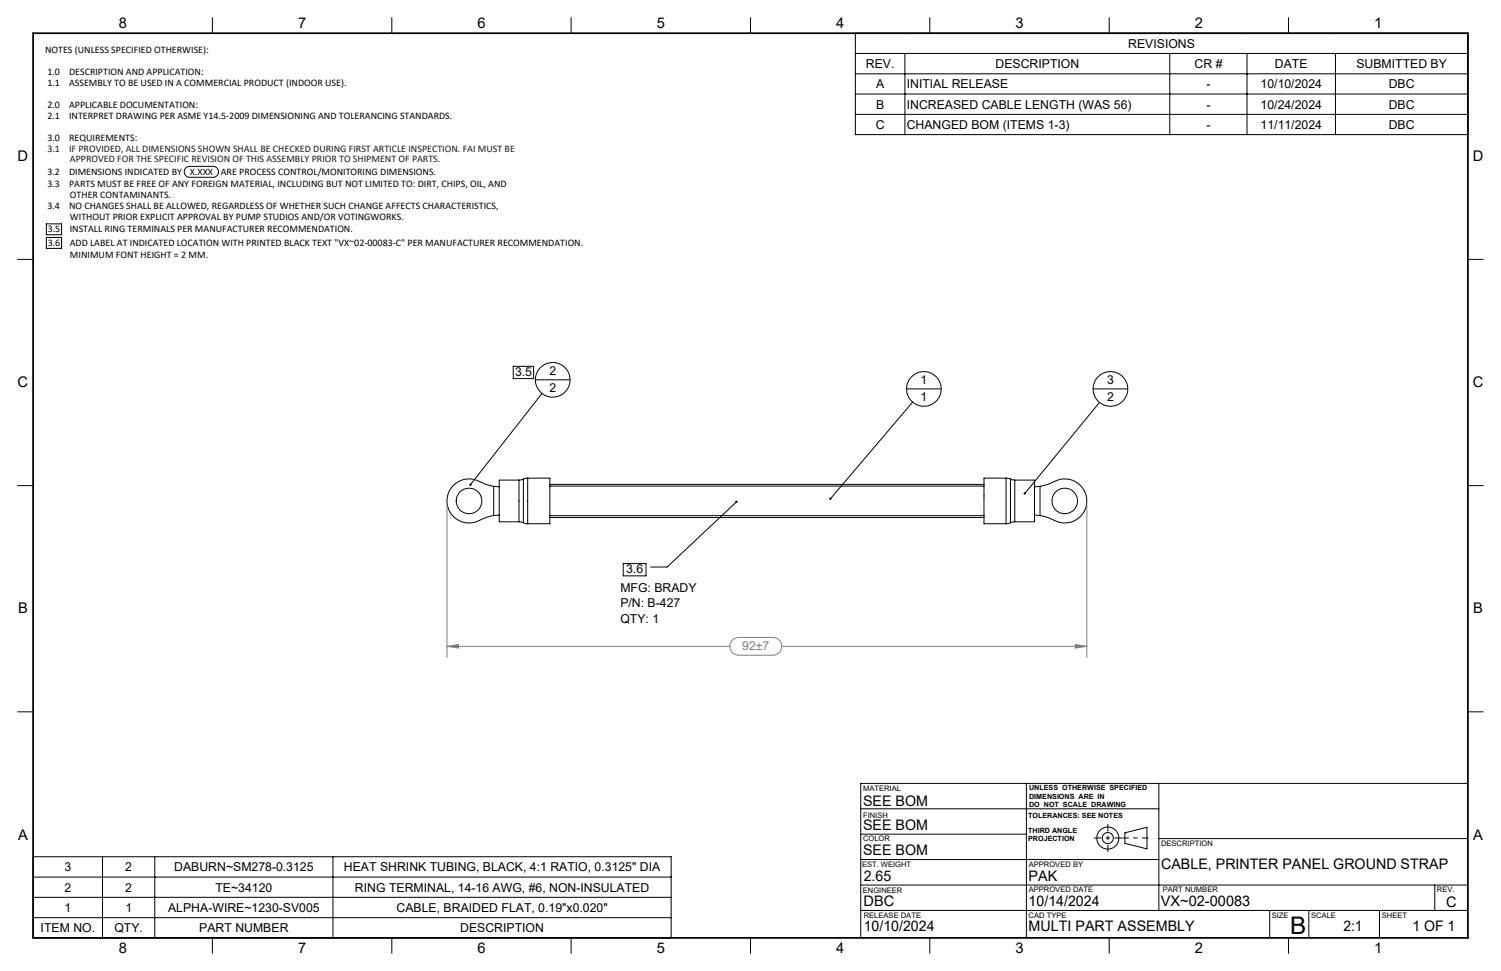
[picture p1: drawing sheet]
<svg xmlns="http://www.w3.org/2000/svg" width="432mm" height="279mm" viewBox="0 0 432 279" stroke-linecap="round" stroke-linejoin="round" font-family="sans-serif">
<g fill="none" stroke="#000" stroke-width=".29">
<path d="M61.1 5.1v4.5M112.7 5.1v4.5M164.3 5.1v4.5M215.9 5.1v4.5M246.1 9.6h176.2v29.1h-176.2zM246.1 15.4h176.2M260.3 15.4v23.3M267.5 5.1v4.5M319.1 5.1v4.5M336.5 15.4v23.3M358.7 15.4v23.3M370.7 5.1v4.5"/>
<path d="M384.2 15.4v23.3M246.1 21.2h176.2M246.1 27.1h176.2M246.1 32.9h176.2M53.6 48.2l.8-.3h6.9a1.57 1.57 0 0 1 1.6 1.5 1.57 1.57 0 0 1-1.6 1.6h-6.7a1.58 1.58 0 0 1-1.5-1 1.58 1.58 0 0 1 .5-1.8zM5.1 74.6h4.4M13.3 64.4h4.4v3.2h-4.4zM13.3 68.3h4.4v3.2h-4.4zM422.3 74.6h4.4M147.6 105.4h5.9v3.5h-5.9zM154 109.3h10M155.9 113.2l-20.6 26.3"/>
<path d="M260.8 111.9h10M262.5 115.7l-23.6 27.8M314.5 111.9h9.9M316.3 115.8l-21.5 26.2M5.1 139.7h4.4M142 139.9l-2.1-.5a13.5 13.5 0 0 0-5.5-1.6 6.4 6.4 0 0 0-5.4 8.7 6.4 6.4 0 0 0 9.9 2.8l3.1-1M142 139.9v8.4M142 139.9l1.6 .2M149.3 138.1h-5.7v12h5.7M149.3 138.1v12M150.6 137.9l-1.3 .2M150.6 137.9v12.5"/>
<path d="M151.8 137.6l-1.2 .3M151.8 137.6h6.4v13.1h-6.4M151.8 137.6v13.1M158.2 139.4h124.9M158.2 139.9h124.9M289.4 137.6l1.3 .3M289.4 137.6h-6.3v13.1h6.3M289.4 137.6v13.1M290.7 137.9l1.2 .2M290.7 137.9v12.5M291.9 138.1h5.7v12h-5.7M291.9 138.1v12"/>
<path d="M299.2 139.9l2.1-.5a13.5 13.5 0 0 1 5.5-1.6 6.4 6.4 0 0 1 5.5 8.4 6.4 6.4 0 0 1-9.5 3.3l-3.6-1.2M299.2 139.9l-1.6 .2M299.2 139.9v8.4M422.3 139.7h4.4M143.6 148.2l-1.6 .1M149.3 150.1l1.3 .3M150.6 150.4l1.2 .3M158.2 148.9h124.9M158.2 148.4h124.9M211.9 144.4l-20 18.8h-4.8M290.7 150.4l-1.3 .3M291.9 150.1l-1.2 .3"/>
<path d="M297.6 148.2l1.6 .1M179.3 162.2h6.5v3.5h-6.5zM5.1 204.8h4.4M422.3 204.8h4.4M247.6 232.7h85.8M295.3 225.4v44.5M323.6 239.6l6.4-1.5v6.2l-6.4-1.6zM333.4 225.4v36.6M422.3 225.4h-174.7v44.5M9.5 246.5h183.6v23.4h-183.6zM9.5 252.4h183.6M9.5 258.2h183.6"/>
<path d="M29.5 246.5v23.4M44.5 246.5v23.4M95.8 246.5v23.4M247.6 254.7h174.7M247.6 247.3h85.8M247.6 240h47.7M333.4 241.3h88.9M412.7 254.7v7.3M9.5 264.1h183.6M61.1 269.9v4.4M112.7 269.9v4.4M164.3 269.9v4.4"/>
<path d="M215.9 269.9v4.4M247.6 262h174.7M267.5 269.9v4.4M319.1 269.9v4.4M365.3 262v7.9M370.7 269.9v4.4M376.5 262v7.9M396.8 262v7.9"/>
<circle cx="159" cy="109.3" r="5"/>
<circle cx="265.8" cy="111.9" r="5"/>
<circle cx="319.5" cy="111.9" r="5"/>
<circle cx="134.9" cy="144.1" r="3.7"/>
<circle cx="306.3" cy="144.1" r="3.7"/>
<circle cx="318.7" cy="241.1" r="3.2"/>
<circle cx="318.7" cy="241.2" r="1.6"/>
</g>
<path d="M128.6 145.4v43.8M312.7 145.4v43.8M128.6 186l3.3-.5v1zM128.6 186h81.4M210.7 184.2l.7-.5 1.1-.3h9.8a2.56 2.56 0 0 1 2.6 2.6 2.56 2.56 0 0 1-2.6 2.5h-9.8a2.55 2.55 0 0 1-2.3-1.5 2.55 2.55 0 0 1 .5-2.8zM224.9 186h87.8M309.4 185.5l3.3 .5-3.3 .5z" fill="none" stroke="#808080" stroke-width=".29"/>
<path d="M330.4 241.1h-7.5" fill="none" stroke="#000" stroke-width=".29" stroke-dasharray="15.2 1.3 1.3 1.3" stroke-dashoffset="13.4" stroke-linecap="butt"/>
<path d="M318.7 237.1v8.1M314.7 241.1h8.1" fill="none" stroke="#000" stroke-width=".29" stroke-dasharray="15.2 1.3 1.3 1.3" stroke-dashoffset="13.1" stroke-linecap="butt"/>
<path d="M9.5 9.6h412.8v260.3h-412.8z" fill="none" stroke="#000" stroke-width=".5"/>
<path d="M211.6 144.1a.35 .35 0 0 0 0 .5 .35 .35 0 0 0 .5 0 .35 .35 0 0 0 0-.5l-.2 .3 .2-.3zM135.2 139.2l-.2 .2 .1 .4 .2-.3-.2 .3a.34 .34 0 0 0 .5-.3 .34 .34 0 0 0-.4-.3zM238.6 143.3l.1 .5 .2-.3-.2 .3a.33 .33 0 0 0 .5-.1 .33 .33 0 0 0-.1-.5 .33 .33 0 0 0-.5 .1zM294.5 141.8v.4l.3-.2-.2 .2a.35 .35 0 0 0 .5 0 .35 .35 0 0 0-.1-.5 .35 .35 0 0 0-.5 .1z" fill="#000"/>
<path d="M128.6 186l3.3-.5v1zM309.4 185.5l3.3 .5-3.3 .5z" fill="#808080"/>
<text font-size="7" x="371.2" y="268.7">B</text>
<g font-size="4.2">
<text x="34.1" y="8.1">8</text>
<text x="85.7" y="8.1">7</text>
<text x="137.3" y="8.1">6</text>
<text x="188.9" y="8.1">5</text>
<text x="240.5" y="8.1">4</text>
<text x="292.1" y="8.1">3</text>
<text x="343.7" y="8.1">2</text>
<text x="395.3" y="8.1">1</text>
<text x="5.1" y="46.4">D</text>
<text x="423.7" y="46.4">D</text>
<text x="5.1" y="111.4">C</text>
<text x="423.7" y="111.4">C</text>
<text x="5.2" y="176.5">B</text>
<text x="423.8" y="176.5">B</text>
<text x="248.3" y="232">SEE BOM</text>
<text x="248.3" y="238.9">SEE BOM</text>
<text x="5.2" y="241.6">A</text>
<text x="248.3" y="245.9">SEE BOM</text>
<text x="423.8" y="241.6">A</text>
<text x="334" y="249.9">CABLE, PRINTER PANEL GROUND STRAP</text>
<text x="248.5" y="253.4">2.65</text>
<text x="295.9" y="253.4">PAK</text>
<text x="248.5" y="260.8">DBC</text>
<text x="295.9" y="260.8">10/14/2024</text>
<text x="334" y="260.8">VX~02-00083</text>
<text x="416" y="260.9">C</text>
<text x="248.5" y="267.9">10/10/2024</text>
<text x="295.9" y="267.9">MULTI PART ASSEMBLY</text>
<text x="386.5" y="267.9">2:1</text>
<text x="406.3" y="267.9">1 OF 1</text>
<text x="34.1" y="274.2">8</text>
<text x="85.7" y="274.2">7</text>
<text x="137.3" y="274.2">6</text>
<text x="188.9" y="274.2">5</text>
<text x="240.5" y="274.2">4</text>
<text x="292.1" y="274.2">3</text>
<text x="343.7" y="274.2">2</text>
<text x="395.3" y="274.2">1</text>
</g>
<g font-size="3.5">
<text x="324.6" y="13.7">REVISIONS</text>
<text x="249.1" y="19.6">REV.</text>
<text x="286.4" y="19.6">DESCRIPTION</text>
<text x="343.6" y="19.6">CR #</text>
<text x="366.8" y="19.6">DATE</text>
<text x="390.2" y="19.6">SUBMITTED BY</text>
<text x="252" y="25.4">A</text>
<text x="260.9" y="25.4">INITIAL RELEASE</text>
<text x="347.1" y="25.4">-</text>
<text x="362.7" y="25.4">10/10/2024</text>
<text x="399.5" y="25.4">DBC</text>
<text x="252" y="31.3">B</text>
<text x="260.9" y="31.3">INCREASED CABLE LENGTH (WAS 56)</text>
<text x="347.1" y="31.3">-</text>
<text x="362.7" y="31.3">10/24/2024</text>
<text x="399.5" y="31.3">DBC</text>
<text x="251.9" y="37.1">C</text>
<text x="260.9" y="37.1">CHANGED BOM (ITEMS 1-3)</text>
<text x="347.1" y="37.1">-</text>
<text x="362.7" y="37.1">11/11/2024</text>
<text x="399.5" y="37.1">DBC</text>
<text x="158" y="108">2</text>
<text x="148.2" y="108.3">3.5</text>
<text x="158" y="112.9">2</text>
<text x="264.8" y="110.6">1</text>
<text x="318.5" y="110.6">3</text>
<text x="264.8" y="115.5">1</text>
<text x="318.5" y="115.5">2</text>
<text x="180.1" y="164.9">3.6</text>
<text x="178.5" y="170.3">MFG: BRADY</text>
<text x="178.5" y="174.8">P/N: B-427</text>
<text x="178.5" y="179.3">QTY: 1</text>
<text x="18.5" y="250.7">3</text>
<text x="36" y="250.7">2</text>
<text x="50.1" y="250.7">DABURN~SM278-0.3125</text>
<text x="98.9" y="250.7">HEAT SHRINK TUBING, BLACK, 4:1 RATIO, 0.3125&quot; DIA</text>
<text x="18.6" y="256.6">2</text>
<text x="36.1" y="256.6">2</text>
<text x="62" y="256.6">TE~34120</text>
<text x="102.1" y="256.6">RING TERMINAL, 14-16 AWG, #6, NON-INSULATED</text>
<text x="18.6" y="262.4">1</text>
<text x="36.1" y="262.4">1</text>
<text x="48.4" y="262.4">ALPHA-WIRE~1230-SV005</text>
<text x="114.1" y="262.4">CABLE, BRAIDED FLAT, 0.19&quot;x0.020&quot;</text>
<text x="11.7" y="268.3">ITEM NO.</text>
<text x="32.9" y="268.3">QTY.</text>
<text x="57.3" y="268.3">PART NUMBER</text>
<text x="132.4" y="268.3">DESCRIPTION</text>
</g>
<text font-size="3.5" fill="#808080" x="213.5" y="187.1">92±7</text>
<g font-size="2.9">
<text x="13" y="15.2">NOTES (UNLESS SPECIFIED OTHERWISE):</text>
<text x="13.6" y="21.5">1.0</text>
<text x="19.9" y="21.5">DESCRIPTION AND APPLICATION:</text>
<text x="13.6" y="24.6">1.1</text>
<text x="19.9" y="24.6">ASSEMBLY TO BE USED IN A COMMERCIAL PRODUCT (INDOOR USE).</text>
<text x="13.6" y="31">2.0</text>
<text x="13.6" y="34.1">2.1</text>
<text x="19.9" y="31">APPLICABLE DOCUMENTATION:</text>
<text x="19.9" y="34.1">INTERPRET DRAWING PER ASME Y14.5-2009 DIMENSIONING AND TOLERANCING STANDARDS.</text>
<text x="13.6" y="40.4">3.0</text>
<text x="19.9" y="40.4">REQUIREMENTS:</text>
<text x="13.6" y="53.8">3.3</text>
<text x="13.6" y="50.3">3.2</text>
<text x="19.9" y="53.8">PARTS MUST BE FREE OF ANY FOREIGN MATERIAL, INCLUDING BUT NOT LIMITED TO: DIRT, CHIPS, OIL, AND</text>
<text x="19.9" y="50.3">DIMENSIONS INDICATED BY</text>
<text x="54.6" y="50.3">X.XXX</text>
<text x="63.5" y="50.3">ARE PROCESS CONTROL/MONITORING DIMENSIONS.</text>
<text x="20.1" y="57">OTHER CONTAMINANTS.</text>
<text x="13.6" y="60.1">3.4</text>
<text x="19.9" y="60.1">NO CHANGES SHALL BE ALLOWED, REGARDLESS OF WHETHER SUCH CHANGE AFFECTS CHARACTERISTICS,</text>
<text x="20.1" y="63.3">WITHOUT PRIOR EXPLICIT APPROVAL BY PUMP STUDIOS AND/OR VOTINGWORKS.</text>
<text x="13.7" y="66.8">3.5</text>
<text x="13.7" y="70.7">3.6</text>
<text x="20.1" y="66.8">INSTALL RING TERMINALS PER MANUFACTURER RECOMMENDATION.</text>
<text x="20.1" y="70.7">ADD LABEL AT INDICATED LOCATION WITH PRINTED BLACK TEXT &quot;VX~02-00083-C&quot; PER MANUFACTURER RECOMMENDATION.</text>
<text x="20.1" y="74.3">MINIMUM FONT HEIGHT = 2 MM.</text>
</g>
<g font-size="2.9" fill="#191924">
<text x="13.6" y="43.6">3.1</text>
<text x="19.9" y="43.6">IF PROVIDED, ALL DIMENSIONS SHOWN SHALL BE CHECKED DURING FIRST ARTICLE INSPECTION. FAI MUST BE</text>
<text x="20.1" y="46.8">APPROVED FOR THE SPECIFIC REVISION OF THIS ASSEMBLY PRIOR TO SHIPMENT OF PARTS.</text>
</g>
<g font-size="2.2">
<text x="248.3" y="227.6">MATERIAL</text>
<text x="248.3" y="235.3">FINISH</text>
<text x="248.3" y="242.1">COLOR</text>
<text x="334" y="243.4">DESCRIPTION</text>
<text x="248" y="249.5">EST. WEIGHT</text>
<text x="296" y="249.5">APPROVED BY</text>
<text x="248.2" y="257">ENGINEER</text>
<text x="296" y="256.8">APPROVED DATE</text>
<text x="334.5" y="256.8">PART NUMBER</text>
<text x="413.4" y="256.8">REV.</text>
<text x="248.5" y="264">RELEASE DATE</text>
<text x="295.9" y="264">CAD TYPE</text>
<text x="365.8" y="264">SIZE</text>
<text x="377.2" y="264">SCALE</text>
<text x="397.5" y="264">SHEET</text>
</g>
<g font-size="2.1">
<text x="296.1" y="227.3">UNLESS OTHERWISE SPECIFIED</text>
<text x="296.1" y="229.8">DIMENSIONS ARE IN</text>
<text x="296.1" y="232.3">DO NOT SCALE DRAWING</text>
<text x="295.8" y="235.3">TOLERANCES: SEE NOTES</text>
<text x="295.8" y="239.6">THIRD ANGLE</text>
<text x="295.8" y="242.1">PROJECTION</text>
</g>
</svg>
